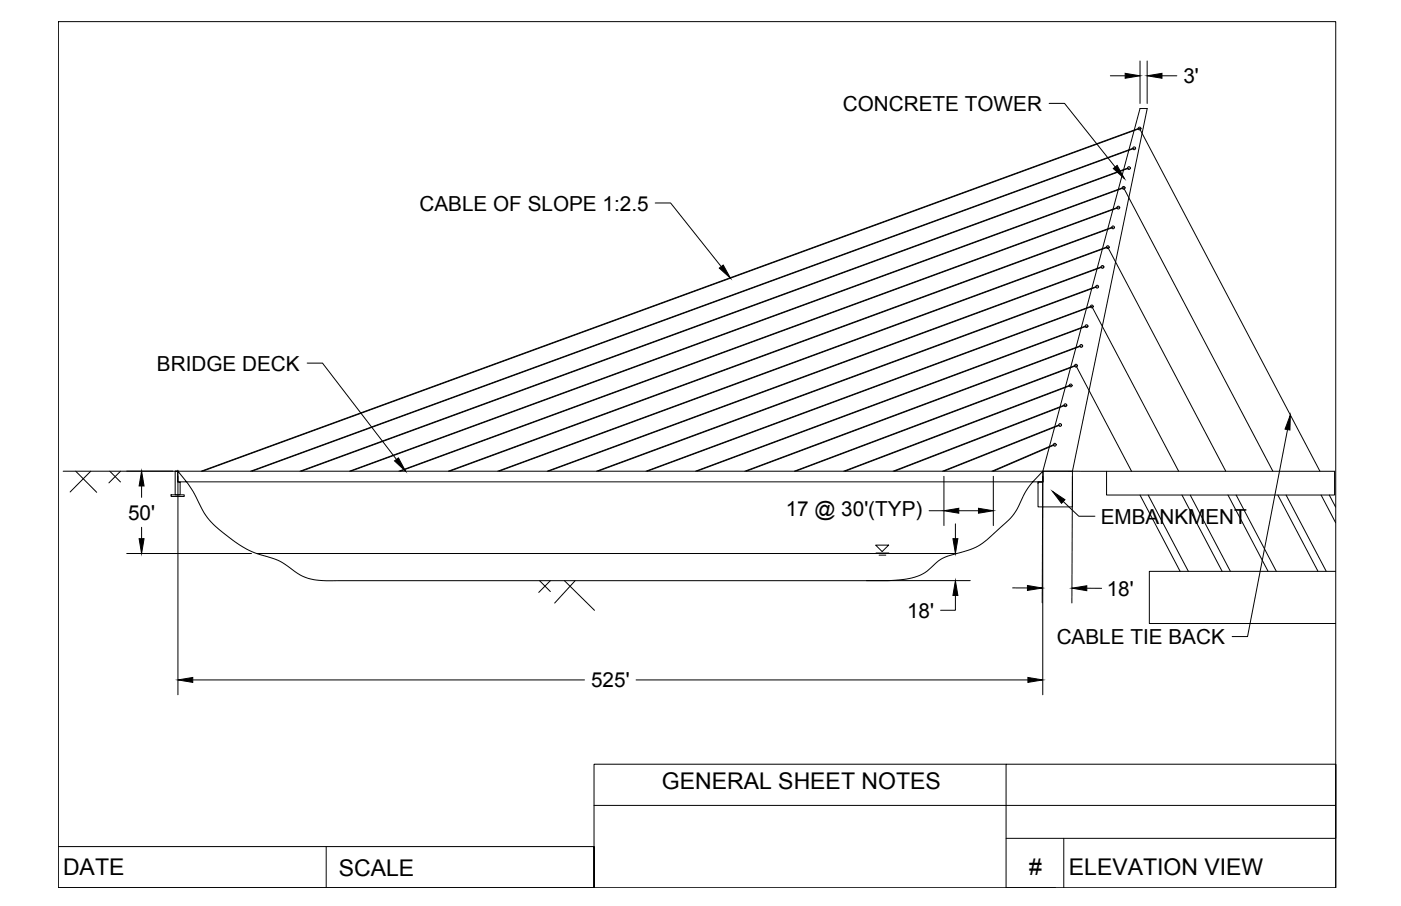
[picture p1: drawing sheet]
<svg xmlns="http://www.w3.org/2000/svg" width="432mm" height="279mm" viewBox="0 0 432 279" stroke-linecap="round" stroke-linejoin="round" font-family="sans-serif">
<!-- layer: 0 -->
<g fill="none" stroke="#000" stroke-width=".31">
<path d="M18 6.7h393.7v267.1h-393.7zM351.4 18.8v13.1M353.6 18.8v13.1M323.4 31.9h4.7l15.6 19.6M342.2 23.4h4.6M350.8 39.7l-288.8 105.6M358.1 23.4h4.6M345.9 57.9l-238.2 87.4M347.5 51.8l-255 93.5M348 51.8l-255.1 93.5M349.2 45.7l-271.9 99.6M349.6 45.7l-271.9 99.6"/>
<path d="M201.9 62.6h4.8l15.6 19.6M341 76.2l-187.6 69.1M342.6 70.1l-204.4 75.2M343.1 70.1l-204.5 75.2M344.3 64l-221.3 81.3M344.7 64l-221.3 81.3M336.1 94.5l-137 50.8M337.7 88.4l-153.8 56.9M338.2 88.4l-153.9 56.9M339.4 82.3l-170.8 63M339.8 82.3l-170.7 63M94.7 112h4.7l22.8 29.7"/>
<path d="M329.6 118.9l-69.6 26.4M330 118.9l-69.5 26.4M331.2 112.8l-86.4 32.5M332.8 106.7l-103.2 38.6M333.3 106.7l-103.3 38.6M334.5 100.6l-120.2 44.7M334.9 100.6l-120.1 44.7M324.7 137.2l-19 8.1M325.1 137.2l-18.9 8.1M326.3 131.1l-35.8 14.2M326.7 131.1l-35.8 14.2M327.9 125l-52.6 20.3"/>
<path d="M328.4 125l-52.7 20.3M396.8 132.5l-12.3 63.8h-4.7M19.5 145.3h301.9M23.3 145.3l6.5 6.5M28 145.3l-6.4 6.4M33.8 145.3l3.3 3.3M37.1 145.3l-3.5 3.6M43.6 149.9v3.5M52.7 152.6h4.1v.5h-4.1zM54 145.3h.8v3.4h.7v3.9h-1.5zM54.8 145.3h.1M54.8 145.3v3.3h266.6v-3.3l-3.1 3.3a27.2 27.2 0 0 0-4.8 8.4 19.7 19.7 0 0 1-5.3 5.8 27.3 27.3 0 0 1-8.4 6.4l-3.3 1.1a16.9 16.9 0 0 0-7.4 2.8 15.8 15.8 0 0 1-7.1 4.9l-3.5 .7-4.7 .4h-169.5a22.3 22.3 0 0 1-11.7-1.8l-.8-.4a27.2 27.2 0 0 0-7.8-4.7 31.3 31.3 0 0 1-14.7-7.5 23.7 23.7 0 0 1-8.9-11.4l-2.3-4z"/>
<path d="M54.8 146.9v67.4M62.5 145.3l288.7-105.6 55.6 105.6M108.1 145.3l238.2-87.4 46 87.4M153.8 145.3l187.6-69.1 36.4 69.1M199.5 145.3l137-50.8 26.8 50.8M245.2 145.3l86.4-32.5 17.2 32.5M286.4 157.5h4.5M290.9 146.9v15.2M295.5 157.5h6.1M306.1 146.9v15.2M319.9 148.6h1.5M321.4 145.3h89.9v7.4h-70.2v-7.4"/>
<path d="M321.4 145.3l30-111.8h2.2l-23.1 111.8M321.5 145.3h9v11h-10.6v-7.6h1.6zM327.7 154.7l4.8 4.5h5M330.5 145.3h.1M330.5 146.9l-.1 39.1M351.4 152.7l12.3 23.5M353.9 152.7l12.4 23.5M364.3 152.7l12.4 23.5M366.8 152.7l12.4 23.5M378.5 152.7l12.3 23.5M381 152.7l12.4 23.5M393.8 152.7l12.4 23.5"/>
<path d="M396.4 152.7l12.4 23.5M407.2 152.7l4.5 8.5M409.7 152.7l2 3.7M39.1 170.7h38.4M43.6 162.6v3.5M79.1 170.7h215.8M166.3 179.1l3.3 3.3M169.6 179.1l-3.6 3.6M174 179.1l9.2 9.1M177.3 179.1l-6.3 6.9M267 179.1h32M269.9 168.1h4l-2 2z"/>
<path d="M270 170.5h4M270.9 171.2h2.1M294.5 161.6v4.5M363.7 176.2h-9.5v16.1h57.5M363.7 176.2h48M294.5 183.6v4.6h-4.6M312.1 181.3h4.6M321.2 185.9l.2-39v67.4M335 181.4h4.5M59.4 209.7h120.8M196.1 209.7h120.7M310.1 235.7h-127v38.1v-12.7h-165.1"/>
<path d="M411.7 235.7v12.7h-228.6M327.9 258.5v15.3M411.7 248.4v10.1h-101.6M18 273.8h165.1M100.5 261.1v12.7M325.3 273.8h-15.2v-38.1h101.6v38.1"/>
<circle cx="351.2" cy="39.6" r=".43"/>
<circle cx="346.3" cy="57.9" r=".43"/>
<circle cx="347.9" cy="51.8" r=".43"/>
<circle cx="349.6" cy="45.7" r=".43"/>
<circle cx="341.4" cy="76.2" r=".43"/>
<circle cx="343.1" cy="70.1" r=".43"/>
<circle cx="344.7" cy="64" r=".43"/>
<circle cx="336.5" cy="94.5" r=".43"/>
<circle cx="338.2" cy="88.4" r=".43"/>
<circle cx="339.8" cy="82.3" r=".43"/>
<circle cx="330" cy="118.9" r=".43"/>
<circle cx="331.6" cy="112.8" r=".43"/>
<circle cx="333.3" cy="106.7" r=".43"/>
<circle cx="334.9" cy="100.6" r=".43"/>
<circle cx="325.1" cy="137.2" r=".43"/>
<circle cx="326.7" cy="131.1" r=".43"/>
<circle cx="328.4" cy="125" r=".43"/>
</g>
<g fill="#000" stroke="#000" stroke-width=".31">
<path d="M346.8 22.6l4.6 .8-4.6 .7zM353.6 23.4l4.5-.8v1.5zM343.1 52l1.2-1 2.3 4.1zM221.7 82.7l1.2-1 2.2 4.1zM397.7 128l-.1 4.6-1.5-.3zM43.6 145.3l.8 4.6h-1.5zM121.6 142.1l1.2-.9 2.2 4.1zM290.9 157.5l4.6-.8v1.6zM301.6 156.7l4.5 .8-4.5 .8zM324.4 151.5l3.8 2.6-1 1.1zM42.9 166.1h1.5l-.8 4.6zM293.7 166.1h1.5l-.7 4.6z"/>
<path d="M294.5 179.1l.7 4.5h-1.5zM316.7 180.6l4.5 .7-4.5 .8zM330.4 181.4l4.6-.8v1.6zM54.8 209.7l4.6-.8v1.5zM316.8 208.9l4.6 .8-4.6 .7z"/>
</g>
<g font-size="7.1">
<text x="204" y="243.3">GENERAL SHEET NOTES</text>
<text x="19.4" y="270">DATE</text>
<text x="317.2" y="269.8">#</text>
<text x="329.4" y="269.9">ELEVATION VIEW</text>
<text x="104.4" y="270.1">SCALE</text>
</g>
<g font-size="6.4">
<text x="364.7" y="25.6">3'</text>
<text x="259.8" y="34.2">CONCRETE TOWER</text>
<text x="129.3" y="64.9">CABLE OF SLOPE 1:2.5</text>
<text x="48.4" y="114.3">BRIDGE DECK</text>
<text x="39.5" y="160.2">50'</text>
<text x="242.2" y="159.1">17 @ 30'(TYP)</text>
<text x="339.3" y="161.5">EMBANKMENT</text>
<text x="341.1" y="183.7">18'</text>
<text x="279.6" y="190.5">18'</text>
<text x="325.7" y="198.6">CABLE TIE BACK</text>
<text x="182.2" y="211.9">525'</text>
</g>
</svg>
